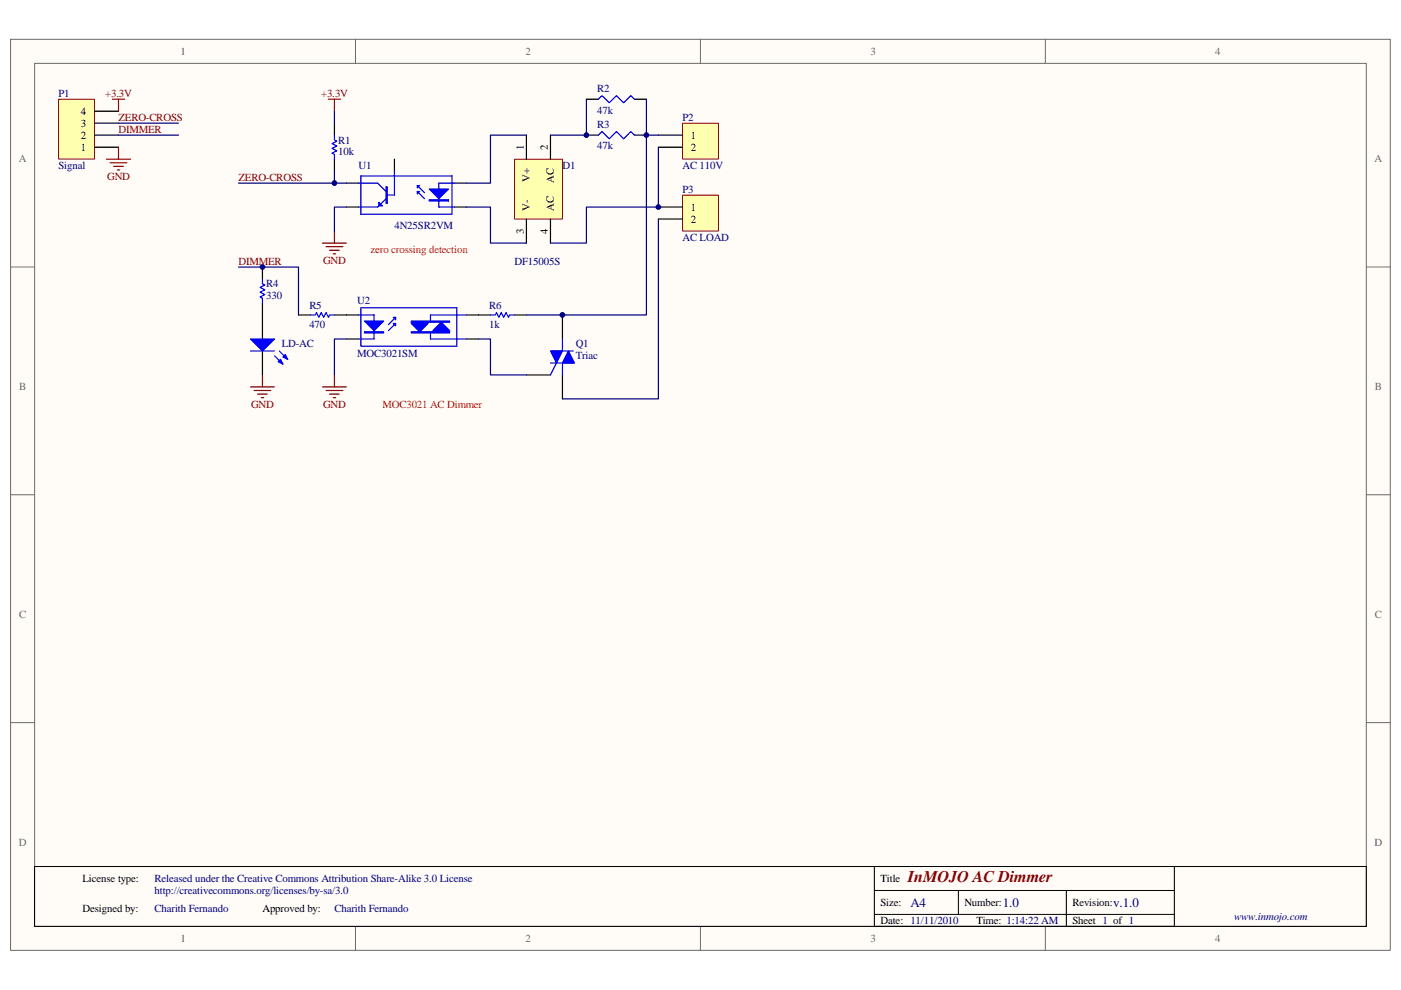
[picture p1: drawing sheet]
<svg xmlns="http://www.w3.org/2000/svg" width="297mm" height="210mm" viewBox="0 0 297 210" stroke-linecap="round" stroke-linejoin="round" font-family="sans-serif">
<path d="M2.3 8.4h292.5v193.2h-292.5z" fill="#fffcf8"/>
<path d="M2.2 8.3h292.6v193.3h-292.6z" fill="none" stroke="#696969" stroke-width=".21"/>
<path d="M7.4 13.5h282.3v183h-282.3z" fill="#fffcf8"/>
<g fill="none" stroke="#696969" stroke-width=".21">
<path d="M7.3 13.4h282.4v183.1h-282.4zM75.4 8.3v5.1M148.5 8.3v5.1M221.6 8.3v5.1M2.2 56.6h5.1M289.7 56.6h5.1M2.2 104.9h5.1M289.7 104.9h5.1M2.2 153.3h5.1M289.7 153.3h5.1M75.4 196.5v5.1M148.5 196.5v5.1"/>
<path d="M221.6 196.5v5.1"/>
</g>
<path d="M185.4 183.8h-178.1v12.7h282.4v-12.7h-104.3v12.7M185.4 188.9h63.6M185.4 194h63.6M203.2 188.9v5.1M226.1 188.9v7.6M249 183.8v12.7" fill="none" stroke="#000" stroke-width=".21"/>
<path d="M111.6 79.5h5.1M119.2 66.8v5.1M119.2 79.5v5.1" fill="none" stroke="#000" stroke-width=".25"/>
<path d="M116.7 77h5.1M117 74.4h4.5M118 77l-1.3 2.5M119.2 71.9v2.5M119.2 77v2.5" fill="none" stroke="#00f" stroke-width=".25"/>
<g fill="#00f" stroke="#00f" stroke-width=".25">
<path d="M120.5 74.4l1.3 2.6h-2.6z"/>
<path d="M116.7 74.4h2.5l-1.2 2.6z"/>
</g>
<path d="M139.6 46.5v38.1h-20.4M73.5 71.9h-2.6v7.6M101.4 71.9h2.6v7.6h7.6" fill="none" stroke="#000080" stroke-width=".25"/>
<path d="M70.9 79.5v2.6M68.4 82.1h5.1M69.1 82.8h3.6M69.9 83.6h2M70.7 84.3h.5" fill="none" stroke="#800000" stroke-width=".25"/>
<path d="M144.7 26.2h7.6v7.5h-7.6z" fill="#ffffb0"/>
<path d="M144.7 26.1h7.6v7.6h-7.6z" fill="none" stroke="#800000" stroke-width=".21"/>
<g fill="none" stroke="#000" stroke-width=".25">
<path d="M70.9 26.1v2.6M70.9 33.8v2.5M73.5 38.8h2.5M83.6 33.8v2.5M96.3 38.8h2.6M139.6 28.7h5.1M139.6 31.2h5.1M73.5 43.9h2.5M96.3 43.9h2.6M73.5 66.8h2.5M73.5 71.9h2.5M98.9 66.8h5.1"/>
<path d="M98.9 71.9h2.5M109.1 66.8h2.5"/>
</g>
<path d="M70.9 36.3v2.5h2.6M137.1 28.7v38.1h-25.5M50.6 56.6h12.7v10.2M73.5 43.9h-2.6v5.1" fill="none" stroke="#000080" stroke-width=".25"/>
<g fill="none" stroke="#00f" stroke-width=".25">
<path d="M70.9 28.7v1l.5 .3-1 .5 1 .5-1 .5 1 .5-1 .5 .5 .2v1.1M76 38.8h4.1l1.7 1.8M76.5 37.3h19.3v8.1h-19.3zM83.6 36.3v5.1h-1.8M88.5 39.3l1.5 1.6M96.3 38.8h-3.3v5.1h3.3M80.3 43.7l-.2 .2h-4.1M81.8 42.1l-1 1.1M88.5 40.6l1.5 1.5M76 66.8h3.3v5.1h-3.3M76.5 65.3h20.4v8.1h-20.4zM83.9 68.6l-1.5 1.5"/>
<path d="M83.9 67.3l-1.5 1.6M91.3 70.4v1.5h7.6M98.9 66.8h-7.6v1.5M104 66.8h1l.3-.5 .5 1 .5-1 .5 1 .5-1 .5 1 .3-.5h1"/>
</g>
<g fill="#00f" stroke="#00f" stroke-width=".25">
<path d="M91 40.1h4.1l-2.1 2z"/>
<path d="M88.5 39.3h.5l-.5 .6z"/>
<path d="M88.5 40.6h.5l-.5 .5z"/>
<path d="M80.3 42.9l.8 .8h-.8z"/>
<path d="M77.3 68.1h4l-2 2z"/>
<path d="M83.4 67.3h.5v.5z"/>
<path d="M83.4 68.6h.5v.5z"/>
<path d="M91 42.4v.2h4.1v-.2z" fill-rule="evenodd"/>
<path d="M81.8 39.6h.3v3.6h-.3z" fill-rule="evenodd"/>
<path d="M77.3 70.4h4v.2h-4z" fill-rule="evenodd"/>
<path d="M87.2 68.1h8.1v.2h-4.5v.3l-1.8 1.8-1.8-1.8z" fill-rule="evenodd"/>
<path d="M87.2 70.4h4.6v-.3l1.8-1.8 1.7 1.8v.5h-8.1z" fill-rule="evenodd"/>
</g>
<path d="M69.6 21h2.6M70.9 21v2.6M68.4 51.6h5.1M69.1 52.3h3.6M69.9 53.1h2M70.7 53.8h.5M70.9 49v2.6" fill="none" stroke="#800000" stroke-width=".25"/>
<path d="M109.1 33.8h10.1v12.7h-10.1z" fill="#ffffb0"/>
<path d="M109.1 33.8h10.1v12.7h-10.1z" fill="none" stroke="#800000" stroke-width=".21"/>
<g fill="none" stroke="#000" stroke-width=".25">
<path d="M111.6 28.7v5.1M116.7 28.7v5.1M124.3 21h2.6M124.3 28.7h2.6M134.5 21h2.6M134.5 28.7h2.6M55.6 56.6v2.6M111.6 46.5v5.1M116.7 46.5v5.1M55.6 64.3v7.6M55.6 74.4v5.1M63.3 66.8h2.5"/>
<path d="M70.9 66.8h2.6"/>
</g>
<path d="M50.6 38.8h20.3M70.9 23.6v2.5M111.6 28.7h-7.6v10.1h-5.1M124.3 21v7.7h-7.6M137.1 21v7.7h2.5M139.6 31.2v12.7h-15.3v7.7h-7.6M98.9 43.9h5.1v7.7h7.6" fill="none" stroke="#000080" stroke-width=".25"/>
<path d="M126.9 21l.7-.7 1.6 1.5 1.5-1.5 1.5 1.5 1.5-1.5 .8 .7M126.9 28.7l.7-.8 1.6 1.5 1.5-1.5 1.5 1.5 1.5-1.5 .8 .8M55.6 59.2v1l.6 .3-1.1 .5 1.1 .5-1.1 .5 1.1 .5-1.1 .5 .5 .2v1.1M53.1 74.4h5.1M58.2 75.5l1.8 1.7M59.2 74.4l1.8 1.8M65.8 66.8h1l.3-.5 .5 1 .5-1 .5 1 .5-1 .5 1 .3-.5h1" fill="none" stroke="#00f" stroke-width=".25"/>
<path d="M55.6 79.5v2.6M53.1 82.1h5.1M53.9 82.8h3.5M54.6 83.6h2.1M55.4 84.3h.5" fill="none" stroke="#800000" stroke-width=".25"/>
<g fill="#00f" stroke="#00f" stroke-width=".25">
<path d="M53.1 71.9h5.1l-2.6 2.5z"/>
<path d="M59 76.7l.5-.5 .5 1z"/>
<path d="M60.5 75.2l.5 1-1-.5z"/>
</g>
<path d="M12.4 21.1h7.6v12.6h-7.6z" fill="#ffffb0"/>
<path d="M12.4 21.1h7.6v12.6h-7.6z" fill="none" stroke="#800000" stroke-width=".21"/>
<path d="M20 31.2h5.1M20 28.7h5.1M20 26.1h5.1M20 23.6h5.1" fill="none" stroke="#000" stroke-width=".25"/>
<path d="M22.6 33.8h5.1M23.3 34.5h3.6M23.9 21h2.5M24.1 35.3h2M24.9 36h.5M25.1 21v2.6M25.1 31.2v2.6" fill="none" stroke="#800000" stroke-width=".25"/>
<path d="M25.1 28.7h12.7M25.1 26.1h12.7" fill="none" stroke="#000080" stroke-width=".25"/>
<path d="M144.7 41.4h7.6v7.6h-7.6z" fill="#ffffb0"/>
<path d="M144.7 41.4h7.6v7.6h-7.6z" fill="none" stroke="#800000" stroke-width=".21"/>
<path d="M139.6 43.9h5.1M139.6 46.5h5.1" fill="none" stroke="#000" stroke-width=".25"/>
<g fill="#000080" stroke="#000080" stroke-width=".21">
<circle cx="55.6" cy="56.6" r=".49"/>
<circle cx="70.9" cy="38.8" r=".49"/>
<circle cx="119.2" cy="66.8" r=".5"/>
<circle cx="124.3" cy="28.7" r=".49"/>
<circle cx="137" cy="28.7" r=".5"/>
<circle cx="139.6" cy="43.9" r=".49"/>
</g>
<text font-size="3.4" fill="#800000" x="192.5" y="187.1">InMOJO AC Dimmer</text>
<g font-size="2.8" fill="#000080">
<text x="193" y="192.3">A4</text>
<text x="212.6" y="192.3">1.0</text>
<text x="236" y="192.3">v.1.0</text>
</g>
<g font-size="2.3" fill="#696969">
<text x="38.3" y="11.6">1</text>
<text x="111.4" y="11.6">2</text>
<text x="184.5" y="11.6">3</text>
<text x="257.7" y="11.6">4</text>
<text x="4" y="34.5">A</text>
<text x="291.4" y="34.5">A</text>
<text x="4" y="82.8">B</text>
<text x="291.5" y="82.8">B</text>
<text x="4" y="131.1">C</text>
<text x="291.5" y="131.1">C</text>
<text x="4" y="179.4">D</text>
<text x="291.4" y="179.4">D</text>
<text x="38.3" y="199.8">1</text>
<text x="111.4" y="199.8">2</text>
<text x="184.5" y="199.8">3</text>
<text x="257.7" y="199.8">4</text>
</g>
<g font-size="2.3" fill="#000080">
<text x="12.4" y="20.5">P1</text>
<text x="126.6" y="19.5">R2</text>
<text x="126.6" y="24.1">47k</text>
<text x="126.6" y="27.1">R3</text>
<text x="144.7" y="25.6">P2</text>
<text x="12.4" y="35.8">Signal</text>
<text x="71.7" y="33">10k</text>
<text x="71.7" y="30.4">R1</text>
<text x="76" y="35.8">U1</text>
<text x="119.2" y="35.8">D1</text>
<text x="126.6" y="31.7">47k</text>
<text x="144.7" y="35.8">AC 110V</text>
<text x="144.7" y="40.9">P3</text>
<text x="83.6" y="48.5">4N25SR2VM</text>
<text x="144.7" y="51">AC LOAD</text>
<text x="109.1" y="56.1">DF15005S</text>
<text x="56.4" y="63.5">330</text>
<text x="56.4" y="61">R4</text>
<text x="65.6" y="65.5">R5</text>
<text x="75.8" y="64.5">U2</text>
<text x="103.7" y="65.5">R6</text>
<text x="65.6" y="69.6">470</text>
<text x="103.7" y="69.6">1k</text>
<text x="59.7" y="73.7">LD-AC</text>
<text x="75.8" y="75.7">MOC3021SM</text>
<text x="122.1" y="73.7">Q1</text>
<text x="122.1" y="76.2">Triac</text>
<text x="32.8" y="187.1">Released under the Creative Commons Attribution Share-Alike 3.0 License</text>
<text x="32.8" y="189.6">http://creativecommons.org/licenses/by-sa/3.0</text>
<text x="32.8" y="193.4">Charith Fernando</text>
<text x="70.9" y="193.4">Charith Fernando</text>
<text x="261.7" y="195.2">www.inmojo.com</text>
</g>
<g font-size="2.3" fill="#800000">
<text x="22.3" y="20.5">+3.3V</text>
<text x="68.1" y="20.5">+3.3V</text>
<text x="25.1" y="25.6">ZERO-CROSS</text>
<text x="25.1" y="28.2">DIMMER</text>
<text x="22.7" y="38.3">GND</text>
<text x="50.6" y="38.3">ZERO-CROSS</text>
<text x="50.6" y="56.1">DIMMER</text>
<text x="68.5" y="56.1">GND</text>
<text x="53.3" y="86.6">GND</text>
<text x="68.5" y="86.6">GND</text>
</g>
<g font-size="2.3">
<text x="17.1" y="29.4">2</text>
<text x="17.1" y="26.9">3</text>
<text x="17.1" y="24.3">4</text>
<text x="146.5" y="29.4">1</text>
<text x="17.1" y="32">1</text>
<text x="111.1" y="31.7" transform="rotate(-90 111.1 31.7)">1</text>
<text x="116.2" y="31.7" transform="rotate(-90 116.2 31.7)">2</text>
<text x="146.5" y="32">2</text>
<text x="112.3" y="38.5" transform="rotate(-90 112.3 38.5)">V+</text>
<text x="117.4" y="38.7" transform="rotate(-90 117.4 38.7)">AC</text>
<text x="112.3" y="44.7" transform="rotate(-90 112.3 44.7)">V-</text>
<text x="117.4" y="44.7" transform="rotate(-90 117.4 44.7)">AC</text>
<text x="146.5" y="44.7">1</text>
<text x="146.5" y="47.2">2</text>
<text x="111.1" y="49.7" transform="rotate(-90 111.1 49.7)">3</text>
<text x="116.2" y="49.7" transform="rotate(-90 116.2 49.7)">4</text>
<text x="17.5" y="187.1">License type:</text>
<text x="186.7" y="187.1">Title</text>
<text x="17.5" y="193.4">Designed by:</text>
<text x="55.7" y="193.4">Approved by:</text>
<text x="186.7" y="192.2">Size:</text>
<text x="186.7" y="196">Date: 11/11/2010</text>
<text x="204.5" y="192.2">Number:</text>
<text x="207" y="196">Time: 1:14:22 AM</text>
<text x="227.4" y="192.2">Revision:</text>
<text x="227.4" y="196">Sheet 1 of 1</text>
</g>
<g font-size="2.3" fill="#f00">
<text x="78.5" y="53.6">zero crossing detection</text>
<text x="81.1" y="86.6">MOC3021 AC Dimmer</text>
</g>
</svg>
